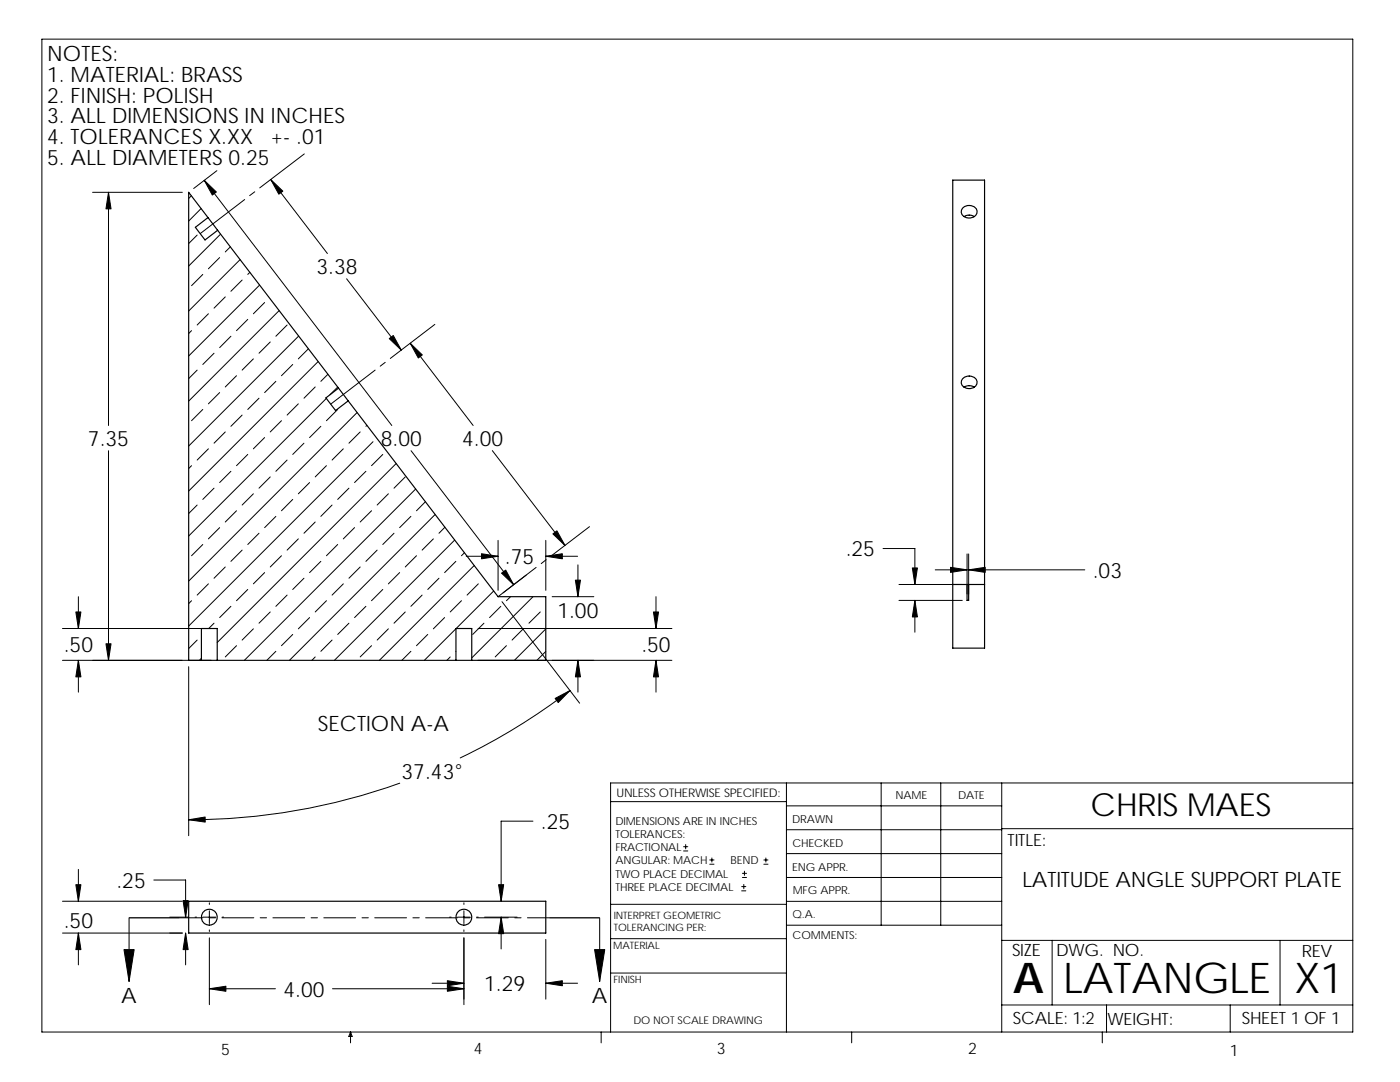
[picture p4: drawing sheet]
<svg xmlns="http://www.w3.org/2000/svg" width="279mm" height="216mm" viewBox="0 0 279 216" stroke-linecap="round" stroke-linejoin="round" font-family="sans-serif">
<g fill="none" stroke="#000" stroke-width=".2">
<path d="M8.4 7.8h261.6v198.1h-261.6zM18.5 38.4h17.9M21.7 38.4v46.5M38.2 39.1l-.5 .5M40.8 36l37.4 48.9M43.3 34.1l-4.6 3.5M48.8 39.8l-8.8 6.8M50.8 38.3l-1 .7M54 35.8l11.3 14.8M60.7 30.7l-8.9 6.8M39.3 46.9l-1.6 1.7M40.1 41.6l-2.4 2.5"/>
<path d="M40.5 54.8l-2.3 2.2M43.8 51.4l-2.2 2.2M44 46.7l-6.3 6.4M45 59.2l-2.3 2.3M46 49.3l-1 1M47.9 51.8l-10.2 10.3M48.3 55.9l-2.2 2.2M49.9 54.3l-.5 .5M51.8 56.9l-14.1 14.1M69.2 55.6l10.9 14.3M38.2 66l-.5 .5M39.3 73.9l-1.6 1.6"/>
<path d="M41.6 62.6l-2.3 2.3M42.7 70.5l-2.2 2.2M43.8 78.3l-2.2 2.3M46.1 67.1l-2.3 2.3M47.2 75l-2.2 2.2M49.4 63.7l-2.2 2.3M50.6 71.6l-2.3 2.3M51.7 79.5l-2.3 2.2M52.8 60.4l-2.2 2.2M53.9 68.2l-2.2 2.3M55.1 76.1l-2.3 2.2M55.7 62l-18 18"/>
<path d="M57.3 64.9l-2.2 2.2M58.4 72.7l-2.2 2.3M59.6 67.1l-21.9 21.9M61.6 69.6l-2.1 2M62.9 77.2l-2.2 2.3M63.5 72.1l-25.8 25.9M65.1 79.5l-27.4 27.5M65.4 74.7l-1.4 1.4M67.4 77.2l-1.6 1.6M74.9 73.9l-8.9 6.7M76.9 72.3l-1 .8M81.9 68.5l12.5 16.4"/>
<path d="M86.8 64.7l-8.9 6.8M21.7 89.9v41.9M38.2 92.9l-.5 .6M40.5 81.7l-2.3 2.2M41.6 89.6l-2.3 2.2M42.7 97.4l-2.2 2.3M45 86.2l-2.3 2.2M46.1 94l-2.3 2.3M48.3 82.8l-2.2 2.3M49.4 90.7l-2.2 2.2M50.6 98.5l-2.3 2.3M52.8 87.3l-2.2 2.3"/>
<path d="M53.9 95.2l-2.2 2.2M56.2 83.9l-2.3 2.3M57.3 91.8l-2.2 2.2M58.4 99.7l-2.2 2.2M59.5 80.6l-2.2 2.2M60.7 88.4l-2.3 2.3M61.8 96.3l-2.3 2.2M64 85.1l-2.2 2.2M65.2 92.9l-2.3 2.3M67.4 81.7l-2.2 2.2M68.5 89.6l-2.2 2.2M69.6 97.4l-2.2 2.3"/>
<path d="M71.3 82.3l-33.6 33.7M71.9 86.2l-2.3 2.2M73 94l-2.2 2.3M73.2 84.9l-.2 .2M74.4 88.1l-36.7 36.8M76.4 90.7l-2.3 2.2M77.5 98.5l-2.2 2.3M79.1 92.5l-35.8 35.7M80.9 95.2l-2.3 2.2M82 89.9l20.5 26.8M83 97.6l-34.2 34.2M98.3 89.9l14.5 18.9"/>
<path d="M15.6 119.1v6.3M38.2 119.9l-.5 .5M39.3 100.8l-1.6 1.7M40.5 108.6l-2.3 2.3M41.6 116.5l-2.3 2.2M43.8 105.3l-2.2 2.2M45 113.1l-2.3 2.3M47.2 101.9l-2.2 2.3M48.3 109.8l-2.2 2.2M49.4 117.6l-2.2 2.3M51.7 106.4l-2.3 2.2M52.8 114.3l-2.2 2.2"/>
<path d="M55.1 103l-2.3 2.3M56.2 110.9l-2.3 2.2M57.3 118.7l-2.2 2.3M59.5 107.5l-2.2 2.3M60.7 115.4l-2.3 2.2M62.9 104.2l-2.2 2.2M64 112l-2.2 2.3M65.2 119.9l-2.3 2.2M66.3 100.8l-2.3 2.2M67.4 108.6l-2.2 2.3M68.5 116.5l-2.2 2.2M70.8 105.3l-2.3 2.2"/>
<path d="M71.9 113.1l-2.3 2.3M74.1 101.9l-2.2 2.3M75.3 109.8l-2.3 2.2M76.4 117.6l-2.3 2.3M78.6 106.4l-2.2 2.2M79.8 114.3l-2.3 2.2M82 103l-2.2 2.3M83.1 110.9l-2.2 2.2M84.2 118.7l-2.2 2.3M84.9 100.1l-1.8 1.8M86.5 107.5l-2.3 2.3M86.8 102.7l-29 29.1"/>
<path d="M87.6 115.4l-2.2 2.2M88.8 105.2l-1.2 1.2M90.7 107.8l-24 24M91 112l-2.3 2.3M92.1 119.9l-2.2 2.2M92.7 110.3l-.6 .6M93 111h6.4M94.6 112.8l-18.9 19M95.5 116.5l-2.3 2.2M98.5 117.9l-7.5 7.5M99.4 107.8v10M101.9 119.1l-.8 .8"/>
<path d="M106.4 119.1l-12.3 12.2M107 113.2l-7.6 5.9M108.9 111h6.4M108.9 107.8v10M109 111.7l-1 .8M110.2 119.1h8.3M115.3 112.7v6.4M117.6 105.1l-7.6 5.8M130.9 119.1v6.3M176.2 109.5h6.4v7.1M179.4 119.8h12.6M179.4 116.6h12.6"/>
<path d="M182.6 119.8v6.4M186.6 113.7h6.4M193 110.5v8M193.3 110.5v8M193.3 113.7h23.2M12.5 125.4h29.6M12.5 131.8h29.6M15.6 131.8v6.3M37.7 133v33.8M39.3 127.7l-1.6 1.7M40.2 131.4l-.4 .4M42.7 124.4l-1 1"/>
<path d="M46.1 121l-2.3 2.2M47.2 128.8l-2.2 2.3M50.6 125.5l-2.3 2.2M53.9 122.1l-2.2 2.3M55.1 130l-1.8 1.8M58.4 126.6l-2.2 2.2M61.8 123.2l-2.3 2.3M62.9 131.1l-.6 .7M66.3 127.7l-2.3 2.3M69.6 124.4l-2.2 2.2M73 121l-2.2 2.2M74.1 128.8l-2.2 2.3"/>
<path d="M77.5 125.5l-2.2 2.2M80.9 122.1l-2.3 2.3M82 130l-1.8 1.8M85.4 126.6l-2.3 2.2M88.7 123.2l-2.2 2.3M89.9 131.1l-.7 .7M91 130h.1M91 125.5l-6.3 6.3M95.4 125.4h38.7M95.4 131.8h38.7M96.6 124.4l-2.3 2.2M99.9 121l-2.2 2.2"/>
<path d="M100.2 120.1l15.5 20.2M101.1 128.8l-2.3 2.3M104.4 125.5l-2.2 2.2M107.8 122.1l-2.2 2.3M108.9 125.5l-6.2 6.3M108.9 130l-1.8 1.8M113.7 137.8a124.5 124.5 0 0 1-21.9 13.4M115.3 131.8v6.3M130.9 131.8v6.3M79.8 156.3a124.6 124.6 0 0 1-42.1 7.3M121.9 160h35.1M157 156.2v49.7"/>
<path d="M175.9 156.2v28.4M187.7 156.2v28.4M199.9 156.2v49.7M270 156.2h-148.1v49.7M12.5 179.8h23.9M15.6 173.5v6.3M30.7 175.6h6.3v7.4M106.4 163.9h-6.4v15.9M136.4 169.8h.9M136.4 169h.9M136.8 168.5v.9M141.6 172.4h.9"/>
<path d="M141.6 171.6h.9M142.1 171.2v.8M148 177.8h.8M148 176.9h.8M148.2 175.1h.8M148.2 174.3h.8M148.4 176.5v.8M148.6 173.8v.9M152.4 172.4h.9M152.4 171.6h.9M152.8 171.2v.8M157 179.9h42.9"/>
<path d="M157 175.1h42.9M157 170.3h42.9M157 160.8h42.9M157 165.6h42.9M199.9 165.4h70.1M12.5 186.2h23.9M15.6 186.2v6.3M25.8 183.1v12.7M33.9 183h3.8M35.8 183.1h4.7M37 186.2v6.3M38.9 183h.3"/>
<path d="M40.5 183h2.6M41.8 183.1h1.2M41.8 180.1v.4M41.8 181.7v2.6M41.8 185.5v.4M41.8 187.1v13.4M41.8 197.3h13.2M44.3 183.1h6.4M44.3 183h.3M51.9 183.1h1.3M54.5 183.1h6.3M62.1 183.1h1.3"/>
<path d="M64.6 183.1h6.4M66.4 197.3h26.2M72.2 183.1h1.3M74.8 183.1h6.3M82.4 183.1h1.3M84.9 183.1h6.4M86.2 196.2h6.4M89.7 183h.3M91.3 183h2.6M92.6 183.1h1.2M92.6 180.1v.4M92.6 181.7v2.6"/>
<path d="M92.6 185.5v.4M92.6 187.1v13.4M95.1 183.1h6.4M95.1 183h.3M96.7 183h6.5M100 183v6.4M102.7 183.1h1.3M105.3 183.1h4.4M108.9 187.5v11.9M108.9 196.2h6.4M119.7 183.1v12.7M121.9 194.2h35.1"/>
<path d="M121.9 187.3h35.1M121.9 180.4h35.1M157 184.6h42.9M199.9 187.6h70.1M210 187.6v12.9M255.5 187.6v12.9M70 205.9l.3 .9h-.7zM70 205.9v2.2M120 205.9v2.2M170 205.9v2.2M199.9 200.5h70.1M220 205.9v2.2"/>
<path d="M220.8 200.5v5.4M245.5 200.5v5.4"/>
</g>
<g fill="none" stroke="#000" stroke-width=".23">
<path d="M190.1 35.9h6.4v93.4h-6.4zM41.5 43.4l1.9 2.6M41.5 43.4l-3.8-5v93.4h2.5M41.5 43.4l-2.5 2 1.9 2.5 2.5-1.9M43.4 46l24.2 31.4M192.3 41.4a1.64 1.64 0 0 1 2.7 .9 1.62 1.62 0 0 1-1.7 1.2 1.62 1.62 0 0 1-1.5-1.3zM192.4 43.2l1-.3 1 .3M67.6 77.4l1.9 2.6M67.6 77.4l-2.6 2 2 2.5 2.5-1.9M69.5 80l29.9 39.1h9.5v12.7h-14.8M192.3 75.4a1.63 1.63 0 0 1 2.7 1 1.62 1.62 0 0 1-1.7 1.1 1.62 1.62 0 0 1-1.5-1.3zM192.4 77.3l1-.3 1 .3"/>
<path d="M190.1 116.6h6.4M193 116.6v3.2h.3v-3.2M40.2 131.8h3.1M40.2 131.8v-6.4h3.1v6.4M43.3 131.8h47.7M91 131.8h3.1M91 131.8v-6.4h3.1v6.4M37.7 179.8h71.2v6.4h-71.2z"/>
<circle cx="41.8" cy="183" r="1.58"/>
<circle cx="92.6" cy="183" r="1.58"/>
</g>
<g fill="#000" stroke="#000" stroke-width=".2">
<path d="M24.7 189.5h2.1l-1 6.3zM118.7 189.5h2l-1 6.3z"/>
<path d="M21.7 38.4l.5 3.3h-1.1z" fill-rule="evenodd"/>
<path d="M40.8 36l2.4 2.3-.8 .6z" fill-rule="evenodd"/>
<path d="M54 35.8l2.5 2.3-.9 .7z" fill-rule="evenodd"/>
<path d="M77.7 67.6l.8-.6 1.6 2.9z" fill-rule="evenodd"/>
<path d="M81.9 68.5l2.4 2.3-.8 .6z" fill-rule="evenodd"/>
<path d="M96.1 110.5l3.3 .5-3.3 .5z" fill-rule="evenodd"/>
<path d="M100.1 114.4l.8-.7 1.6 3z" fill-rule="evenodd"/>
<path d="M108.9 111l3.3-.5v1z" fill-rule="evenodd"/>
<path d="M110.3 106.5l.8-.6 1.7 2.9z" fill-rule="evenodd"/>
<path d="M114.8 115.8h1l-.5 3.3z" fill-rule="evenodd"/>
<path d="M182.6 119.8l.5 3.3h-1z" fill-rule="evenodd"/>
<path d="M182.1 113.3h1l-.5 3.3z" fill-rule="evenodd"/>
<path d="M189.7 113.2l3.3 .5-3.3 .5z" fill-rule="evenodd"/>
<path d="M193.3 113.7l3.3-.5v1z" fill-rule="evenodd"/>
<path d="M15.1 122.1h1.1l-.6 3.3z" fill-rule="evenodd"/>
<path d="M15.6 131.8l.6 3.3h-1.1z" fill-rule="evenodd"/>
<path d="M21.1 128.5h1.1l-.5 3.3z" fill-rule="evenodd"/>
<path d="M110.8 139.4l2.9-1.6-2.3 2.4z" fill-rule="evenodd"/>
<path d="M115.3 131.8l.5 3.3h-1z" fill-rule="evenodd"/>
<path d="M130.4 122.1h1l-.5 3.3z" fill-rule="evenodd"/>
<path d="M130.9 131.8l.5 3.3h-1z" fill-rule="evenodd"/>
<path d="M15.1 176.5h1.1l-.6 3.3z" fill-rule="evenodd"/>
<path d="M37.7 163.6l3.2-.6 .1 1z" fill-rule="evenodd"/>
<path d="M99.5 176.5h1l-.5 3.3z" fill-rule="evenodd"/>
<path d="M15.6 186.2l.6 3.3h-1.1z" fill-rule="evenodd"/>
<path d="M36.5 179.7h1l-.5 3.3z" fill-rule="evenodd"/>
<path d="M37 186.2l.5 3.3h-1z" fill-rule="evenodd"/>
<path d="M41.8 197.3l3.3-.5v1z" fill-rule="evenodd"/>
<path d="M89.3 196.8l3.3 .5-3.3 .5z" fill-rule="evenodd"/>
<path d="M89.3 195.7l3.3 .5-3.3 .5z" fill-rule="evenodd"/>
<path d="M100 183l.5 3.3h-1z" fill-rule="evenodd"/>
<path d="M108.9 196.2l3.3-.5v1z" fill-rule="evenodd"/>
</g>
<path d="M25.8 183.1h10M109.7 183.1h10" fill="none" stroke="#000" stroke-width=".25"/>
<g font-size="8.5">
<text x="202.2" y="198.2">A</text>
<text x="212.2" y="198.1">LATANGLE</text>
<text x="258.4" y="198.1">X1</text>
</g>
<text font-size="6.3" x="217.7" y="162.9">CHRIS MAES</text>
<g font-size="4.2">
<text x="9.4" y="12.1">NOTES:</text>
<text x="9.4" y="16.3">1. MATERIAL: BRASS</text>
<text x="9.4" y="20.5">2. FINISH: POLISH</text>
<text x="9.4" y="24.6">3. ALL DIMENSIONS IN INCHES</text>
<text x="9.4" y="28.8">4. TOLERANCES X.XX</text>
<text x="54" y="28.8">+- .01</text>
<text x="9.4" y="33">5. ALL DIAMETERS 0.25</text>
<text x="63.2" y="54.7">3.38</text>
<text x="17.5" y="89">7.35</text>
<text x="76" y="89">8.00</text>
<text x="92.2" y="89">4.00</text>
<text x="100.8" y="112.6">.75</text>
<text x="168.8" y="111">.25</text>
<text x="218.1" y="115.3">.03</text>
<text x="111.2" y="123.3">1.00</text>
<text x="12.7" y="130">.50</text>
<text x="128" y="130">.50</text>
<text x="63.5" y="145.9">SECTION A-A</text>
<text x="80.1" y="155.3">37.43°</text>
<text x="107.9" y="165.4">.25</text>
<text x="23.2" y="177.2">.25</text>
<text x="204" y="176.9">LATITUDE ANGLE SUPPORT PLATE</text>
<text x="12.7" y="185.1">.50</text>
<text x="96.6" y="197.8">1.29</text>
<text x="24.2" y="200.1">A</text>
<text x="56.6" y="198.9">4.00</text>
<text x="118.1" y="200.1">A</text>
</g>
<g font-size="3.4">
<text x="201.1" y="168.8">TITLE:</text>
<text x="202" y="190.8">SIZE</text>
<text x="210.8" y="190.8">DWG. NO.</text>
<text x="259.8" y="190.9">REV</text>
<text x="202.1" y="204.4">SCALE: 1:2</text>
<text x="221" y="204.5">WEIGHT:</text>
<text x="247.8" y="204.4">SHEET 1 OF 1</text>
</g>
<g font-size="3.2">
<text x="44.2" y="210.4">5</text>
<text x="94.6" y="210.3">4</text>
<text x="143" y="210.4">3</text>
<text x="193.2" y="210.4">2</text>
<text x="245.4" y="210.7">1</text>
</g>
<text font-size="2.4" x="123" y="158.9">UNLESS OTHERWISE SPECIFIED:</text>
<g font-size="2.2">
<text x="178.7" y="159.4">NAME</text>
<text x="191.2" y="159.4">DATE</text>
<text x="122.8" y="164.5">DIMENSIONS ARE IN INCHES</text>
<text x="122.8" y="167.2">TOLERANCES:</text>
<text x="158.1" y="164.2">DRAWN</text>
<text x="122.8" y="169.8">FRACTIONAL</text>
<text x="122.8" y="172.5">ANGULAR: MACH</text>
<text x="145.8" y="172.5">BEND</text>
<text x="158.1" y="173.7">ENG APPR.</text>
<text x="158.1" y="169.1">CHECKED</text>
<text x="122.8" y="175.1">TWO PLACE DECIMAL</text>
<text x="122.8" y="177.8">THREE PLACE DECIMAL</text>
<text x="158.2" y="178.5">MFG APPR.</text>
<text x="158.2" y="183.2">Q.A.</text>
<text x="158.2" y="187.4">COMMENTS:</text>
</g>
<text font-size="2.1" x="126.4" y="204.4">DO NOT SCALE DRAWING</text>
<g font-size="2">
<text x="122.5" y="185.9">TOLERANCING PER:</text>
<text x="122.5" y="183.3">INTERPRET GEOMETRIC</text>
<text x="122.4" y="189.4">MATERIAL</text>
<text x="122.4" y="196.2">FINISH</text>
</g>
</svg>
